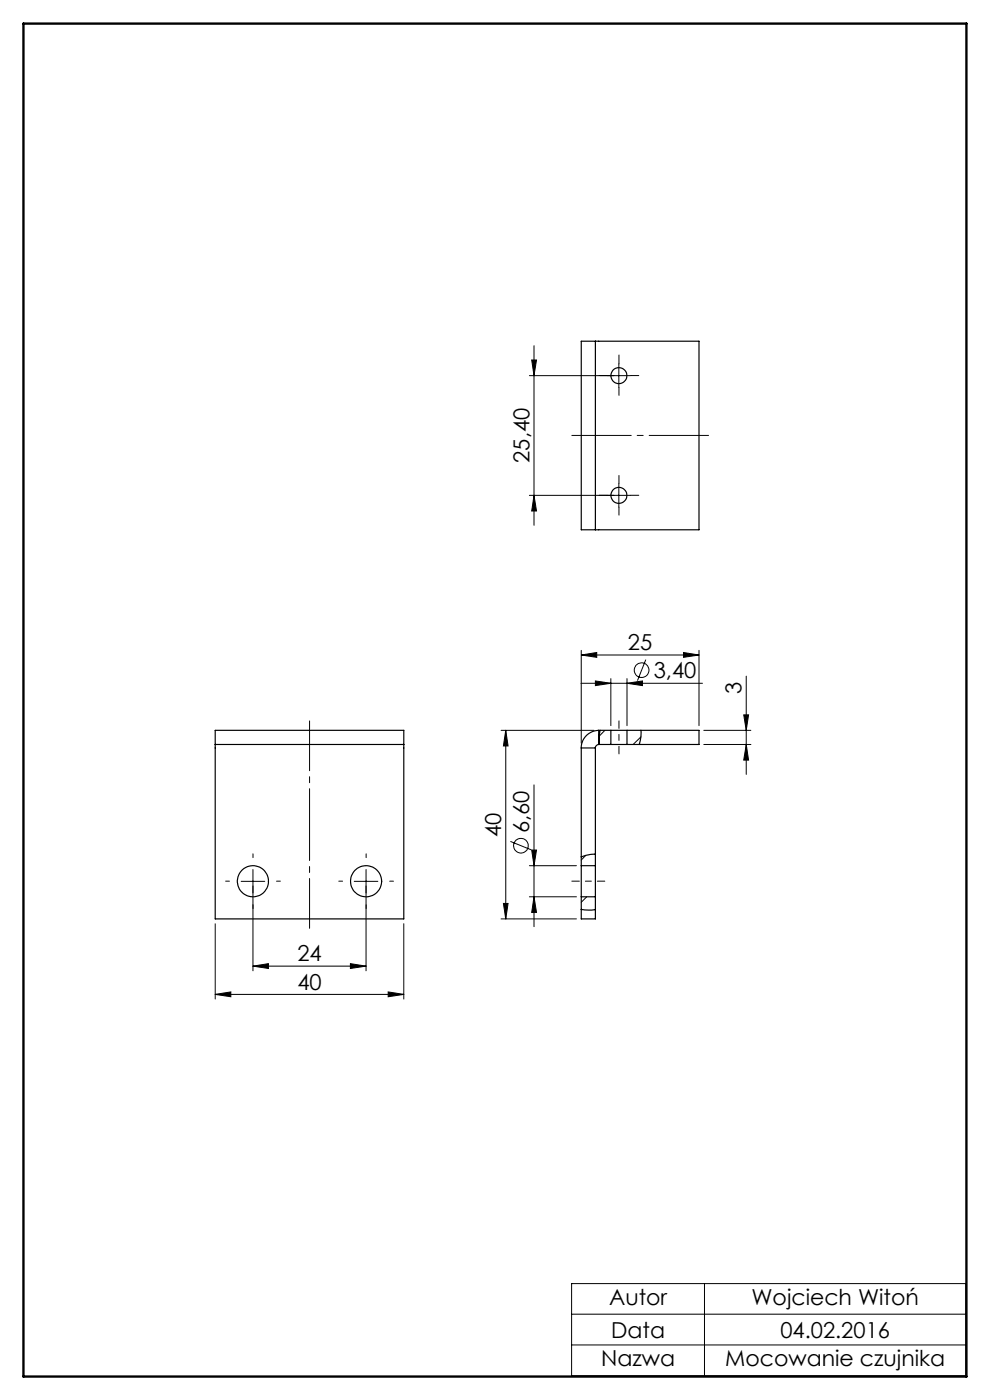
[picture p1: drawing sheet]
<svg xmlns="http://www.w3.org/2000/svg" width="210mm" height="297mm" viewBox="0 0 210 297" stroke-linecap="round" stroke-linejoin="round" font-family="sans-serif">
<g fill="none" stroke="#000" stroke-width=".21">
<path d="M112.3 79.7h21.5M112.8 76.4h1l-.5 3.3zM113.3 73.3v38.1M131.3 77.2v5M112.3 105.1h21.5M113.3 105.1l.5 3.3h-1zM131.3 102.6v5M123.3 139l3.3-.6v1zM123.3 138v19.7M123.3 139h25M137 139.9l-1.8 4.5M145 138.4l3.3 .6-3.3 .4z"/>
<path d="M148.3 138v15.9M106.3 154.9h19.7M107.3 154.9l.5 3.4h-1zM107.3 154.9v40M123.2 145h25.8M126.3 144.5l3.3 .5-3.3 .4zM128.3 154.9l-1.2 1.3M129.6 144v9.9M133 145l3.3-.5v.9zM133 144v9.9M136 156.3l-1.7 1.6M149.3 154.9h10"/>
<path d="M149.3 157.9h10M157.8 151.7h1l-.5 3.2zM158.3 157.9l.5 3.4h-1zM158.3 143.4v20.9M108.3 178.5l4.4 1.8M113.3 166.5v30.1M45.6 196v15.9M51.2 187h5M53.7 184.5v21.4M75.1 187h5.1M77.6 184.5v21.4M85.7 196v15.9"/>
<path d="M106.3 194.9h16M106.8 191.7h1l-.5 3.2zM112.3 183.7h10M112.3 190.2h10M112.8 180.3h1l-.5 3.4zM113.3 190.2l.5 3.4h-1zM124.2 181.5l-.9 1M124.5 190.2l-1.2 1.2M126.3 192.9l-.1 .1M45.6 211l3.4-.6v1.1zM45.6 211h40.1M53.7 205l3.2-.6v1.1z"/>
<path d="M53.7 205h23.9M74.3 204.4l3.3 .6-3.3 .5zM82.3 210.4l3.4 .6-3.4 .5zM121.2 272.3h83.7v19.5h-83.7zM121.2 278.8h83.7M149.4 272.3v19.5M121.2 285.3h83.7"/>
<circle cx="136.1" cy="142.2" r="1.56"/>
<circle cx="110.5" cy="179.4" r="1.56"/>
</g>
<path d="M65.7 196.9v-44" fill="none" stroke="#000" stroke-width=".21" stroke-dasharray="15.2 1.3 1.3 1.3" stroke-dashoffset="4.7"/>
<g fill="none" stroke="#000" stroke-width=".21" stroke-dasharray="15.2 1.3 1.3 1.3">
<path d="M128.8 79.7h-1.7M131.3 77.2v-1.9M133.8 79.7h1.7M131.3 82.2v1.7M128.8 105.1h-1.7M131.3 102.6v-1.7M131.3 107.6v1.7M133.8 105.1h1.7M48.7 186.9h-.8M53.7 181.9v-.8M53.7 191.9v.8M58.7 186.9h.8"/>
<path d="M72.7 186.9h-.8M77.7 181.9v-.8M77.7 191.9v.8M82.7 186.9h.8"/>
</g>
<path d="M150.3 92.4h-29" fill="none" stroke="#000" stroke-width=".21" stroke-dasharray="15.2 1.3 1.3 1.3" stroke-dashoffset="2.6"/>
<path d="M131.3 159.9v-7M121.3 186.9h7" fill="none" stroke="#000" stroke-width=".21" stroke-dasharray="15.2 1.3 1.3 1.3" stroke-dashoffset="13.6"/>
<path d="M5 5h200v287h-200z" fill="none" stroke="#000" stroke-width=".5"/>
<g fill="#000">
<path d="M113.3 105.1l.5 3.3h-1zM112.8 76.4h1l-.5 3.3z"/>
<path d="M123.3 139l3.3-.6v1zM145 138.4l3.3 .6-3.3 .4z"/>
<path d="M107.3 154.9l.5 3.4h-1zM106.8 191.7h1l-.5 3.2zM157.8 151.7h1l-.5 3.2zM158.3 157.9l.5 3.4h-1z"/>
<path d="M126.3 144.5l3.3 .5-3.3 .4zM133 145l3.3-.5v.9z"/>
<path d="M112.8 180.3h1l-.5 3.4zM113.3 190.2l.5 3.4h-1z"/>
<path d="M45.6 211l3.4-.6v1.1zM82.3 210.4l3.4 .6-3.4 .5z"/>
<path d="M53.7 205l3.2-.6v1.1zM74.3 204.4l3.3 .6-3.3 .5z"/>
</g>
<g fill="none" stroke="#000" stroke-width=".25">
<path d="M126.3 72.4h22v40h-22M126.3 72.4v40M126.3 72.4h-3v40h3M45.6 157.9v37h40.1v-37M45.6 157.9h40.1M45.6 157.9v-3h40.1v3M123.3 158.7h3M123.3 158.7v25M126.3 158.7v25M127 157.9a.79 .79 0 0 0-.7 .8M127 154.9a3.7 3.7 0 0 0-3.7 3.8M127 157.9h2.6"/>
<path d="M127 154.9h2.6M127 154.9v3M127.3 154.9l-.2 3M129.6 157.9h3.4M129.6 154.9h3.4M129.6 154.9v3M133 154.9h15.3v3h-15.3M133 154.9v3M136 154.9v1.3l-.4 1.7M123.3 192.9l1.5 .2 1.5-.1M123.3 183.7v6.5M123.3 190.2v4.7h3v-4.7"/>
<path d="M123.3 183.7h3M123.3 190.2h3M126.3 181.2l-1 .1-2 .5M126.3 183.7v6.5"/>
<circle cx="131.3" cy="79.7" r="1.7"/>
<circle cx="131.3" cy="105.1" r="1.7"/>
<circle cx="53.6" cy="187" r="3.3"/>
<circle cx="77.7" cy="187" r="3.3"/>
</g>
<g font-size="4.7">
<text x="112.3" y="98.2" transform="rotate(-90 112.3 98.2)">25,40</text>
<text x="133.2" y="137.9">25</text>
<text x="138.7" y="143.9">3,40</text>
<text x="157.3" y="147.3" transform="rotate(-90 157.3 147.3)">3</text>
<text x="106.3" y="177.5" transform="rotate(-90 106.3 177.5)">40</text>
<text x="112.2" y="176.8" transform="rotate(-90 112.2 176.8)">6,60</text>
<text x="63.1" y="203.9">24</text>
<text x="63.1" y="209.9">40</text>
<text x="129.2" y="276.8">Autor</text>
<text x="159.4" y="276.8">Wojciech Witoń</text>
<text x="129.7" y="283.7">Data</text>
<text x="165.5" y="283.7">04.02.2016</text>
<text x="127.5" y="289.8">Nazwa</text>
<text x="153.8" y="289.8">Mocowanie czujnika</text>
</g>
</svg>
